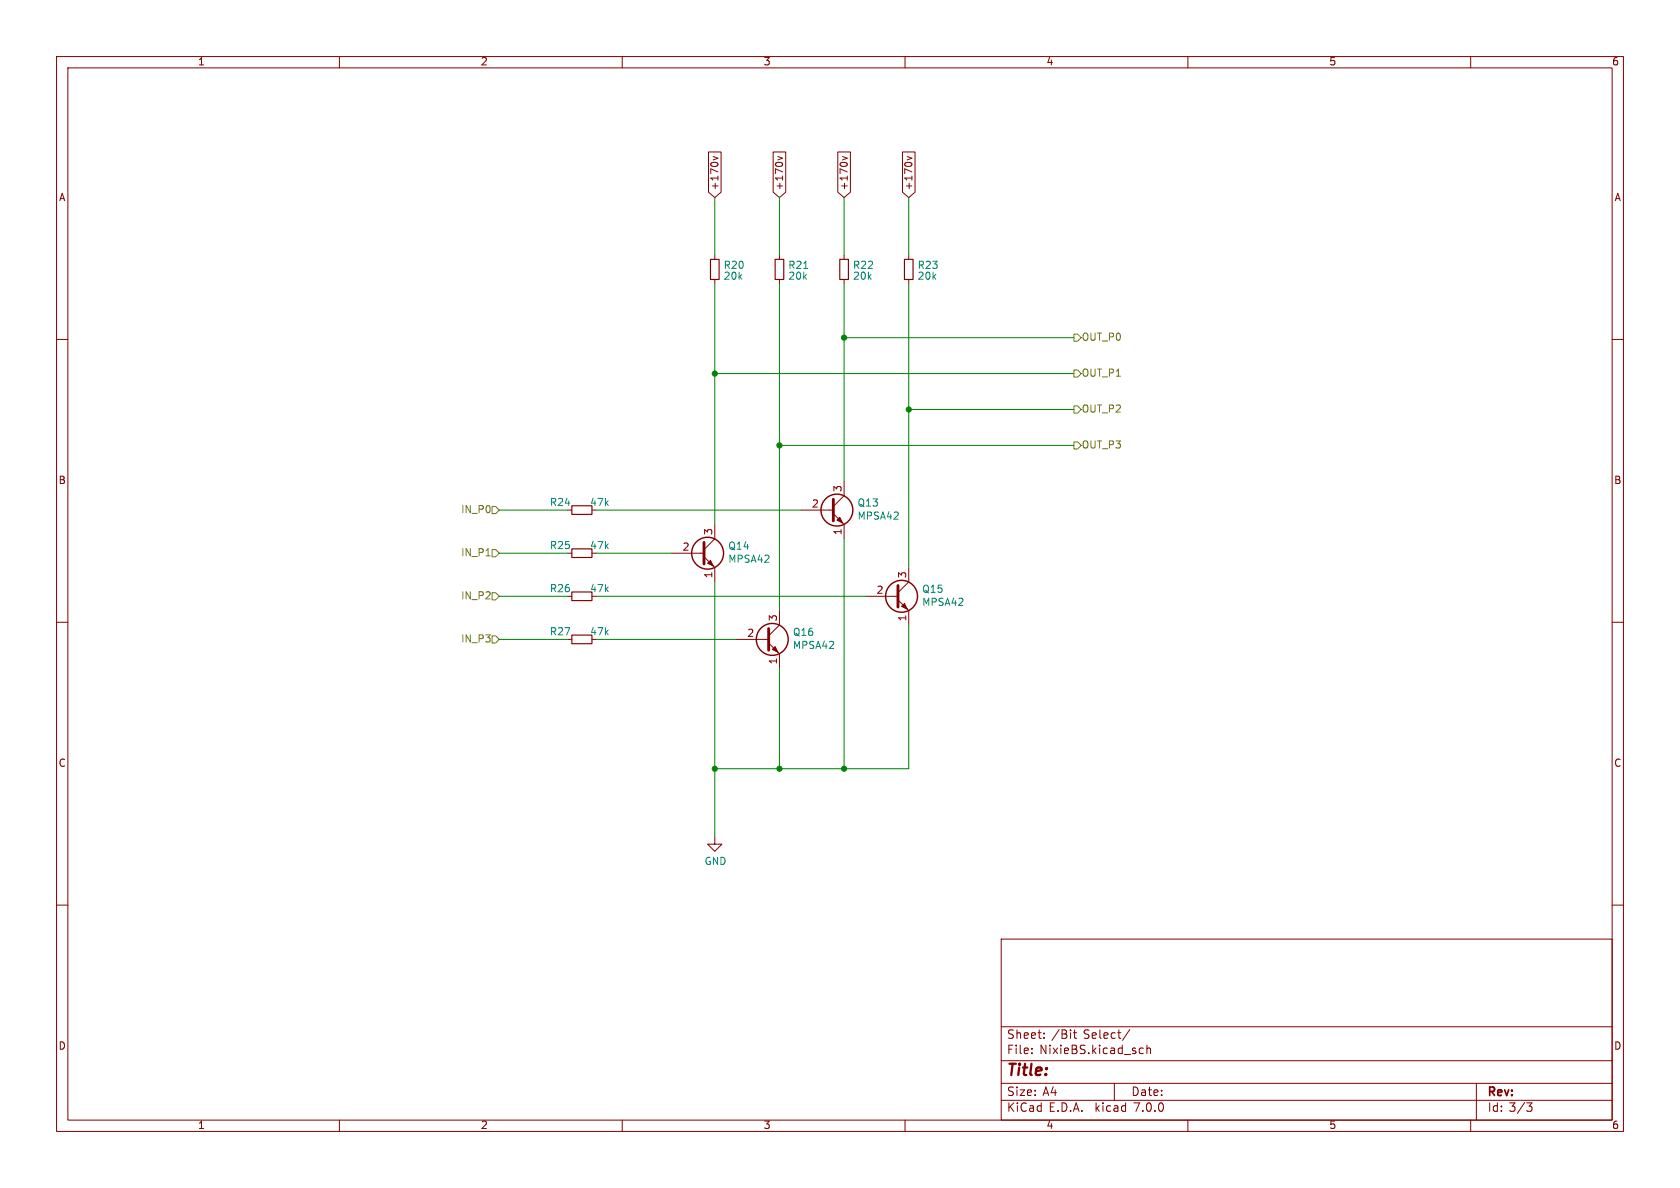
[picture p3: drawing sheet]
<svg xmlns="http://www.w3.org/2000/svg" width="297mm" height="210mm" viewBox="0 0 297 210" stroke-linecap="round" stroke-linejoin="round" font-family="sans-serif">
<path d="M0 0h297v210h-297z" fill="#fff" stroke="#fff" stroke-width=".18"/>
<g fill="none" stroke="#840000" stroke-width=".18">
<path d="M10 10h277v190h-277zM12 12h273v186h-273zM60 10v2M110 10v2M160 10v2M210 10v2M260 10v2M125.3 26.9h2.2v7.1l-1.1 .9-1.1-.9zM126.1 27.7l.8 .3-.8 .3M136.7 26.9h2.2v7.1l-1.1 .9-1.1-.9zM137.5 27.7l.9 .3-.9 .3M148.1 26.9h2.2v7.1l-1.1 .9-1.1-.9z"/>
<path d="M148.9 27.7l.9 .3-.9 .3M159.5 26.9h2.3v7.1l-1.1 .9-1.2-.9zM160.4 27.7l.8 .3-.8 .3M10 60h2M126.4 45.1v.7M126.4 49.4v.8M137.8 45.1v.7M137.8 49.4v.8M149.2 45.1v.7M149.2 49.4v.8M160.7 45.1v.7M160.7 49.4v.8"/>
<path d="M285 60h2M100.3 90.2h.8M100.3 97.8h.8M118.7 97.8h5.8M124.5 98.4l1.9 1.9v2.6M126.4 92.7v2.6l-1.9 1.9M141.6 90.2h5.7M147.3 90.8l1.9 1.9v2.6M149.2 85.1v2.5l-1.9 1.9M10 110h2M100.3 105.4h.8M100.3 113h.8"/>
<path d="M130.2 113h5.7M135.9 113.7l1.9 1.9v2.5M137.8 108v2.5l-1.9 1.9M153 105.4h5.7M158.7 106l2 2v2.5M160.7 100.3v2.6l-2 1.9M285 110h2M10 160h2M126.4 148v1.2h1.2l-1.2 1.3-1.3-1.3h1.3M285 160h2M177 166h108v32h-108zM60 198v2"/>
<path d="M110 198v2M160 198v2M177 194.5h108M177 191.5h108M177 187.5h108M177 181.5h108M182.4 186.1v.2M182.4 185.3v.2M184.6 183.4v.2M184.6 182.6v.2M189.8 182.6h.5M190 182.1v1.2l.3 .3"/>
<path d="M197 191.5v3M199.7 182l-1.3 1.9M201.5 186.2h.6M201.5 185.3h.6M202.8 185.4l.2-.1h.3l.1 1M202.8 184.8v1.5M210 198v2M260 198v2M261 191.5v6.5M269.9 195h.9l-.5 .5 .5 .2v.5l-.3 .3h-.4"/>
</g>
<path d="M125.6 45.8h1.5v3.6h-1.5zM137 45.8h1.6v3.6h-1.6zM148.5 45.8h1.5v3.6h-1.5zM159.9 45.8h1.5v3.6h-1.5zM101.1 97h3.5v1.6h-3.5zM101.1 89.4h3.5v1.5h-3.5zM101.1 112.3h3.5v1.5h-3.5zM101.1 104.6h3.5v1.6h-3.5z" fill="none" stroke="#840000" stroke-width=".2"/>
<path d="M124.5 95.9v3.8M147.3 88.3v3.8M135.9 111.1v3.8M158.7 103.5v3.8" fill="none" stroke="#840000" stroke-width=".51"/>
<g fill="#840000" stroke="#840000" stroke-width=".18">
<path d="M148 91.9l.5-.5 .5 1.1z"/>
<path d="M159.4 107.2l.5-.5 .5 1z"/>
<path d="M136.5 114.8l.5-.5 .5 1z"/>
<path d="M125.1 99.6l.5-.5 .5 1z"/>
</g>
<g fill="none" stroke="#840000" stroke-width=".25">
<circle cx="125.1" cy="97.8" r="2.82"/>
<circle cx="148" cy="90.2" r="2.82"/>
<circle cx="136.5" cy="113" r="2.82"/>
<circle cx="159.4" cy="105.4" r="2.82"/>
</g>
<path d="M189.9 59.1h.6l.6 .6-.6 .6h-.6zM189.9 78.1h.6l.6 .6-.6 .7h-.6zM189.9 71.8h.6l.6 .6-.6 .6h-.6zM189.9 65.4h.6l.6 .6-.6 .7h-.6zM85.9 98.3h.8M87 89.5h.6l.7 .7-.7 .6h-.6zM87 97.2h.6l.7 .6-.7 .6h-.6zM87 112.4h.6l.7 .6-.7 .7h-.6zM87 104.8h.6l.7 .6-.7 .6h-.6z" fill="none" stroke="#848400" stroke-width=".18"/>
<g fill="none" stroke="#008400" stroke-width=".18">
<path d="M126.4 34.9v10.2M137.8 34.9v10.2M149.2 34.9v10.2M160.7 34.9v10.2M126.4 50.2v42.5M137.8 50.2v57.8M149.2 50.2v34.9M149.2 59.7h40.7M160.7 50.2v50.1M126.4 66h63.5M137.8 78.7h52.1M160.7 72.4h29.2"/>
<path d="M88.3 90.2h12M88.3 97.8h12M105.4 90.2h36.2M105.4 97.8h13.3M149.2 95.3v40.6M88.3 113h12M88.3 105.4h12M105.4 113h24.8M105.4 105.4h47.6M126.4 102.9v45.1M137.8 118.1v17.8M160.7 110.5v25.4h-34.3"/>
</g>
<g fill="#008400" stroke="#008400" stroke-width=".18">
<circle cx="126.4" cy="135.9" r=".46"/>
<circle cx="137.8" cy="78.7" r=".46"/>
<circle cx="126.4" cy="66" r=".46"/>
<circle cx="137.8" cy="135.9" r=".46"/>
<circle cx="149.2" cy="135.9" r=".46"/>
<circle cx="160.7" cy="72.4" r=".46"/>
<circle cx="149.2" cy="59.7" r=".46"/>
</g>
<text font-size="2.8" fill="#840000" x="178" y="190.8">Title:</text>
<g font-size="2.1" fill="#840000">
<text x="178" y="183.9">Sheet:</text>
<text x="185.9" y="183.9">/Bit</text>
<text x="191.5" y="183.9">Select/</text>
<text x="178" y="186.6">File:</text>
<text x="183.8" y="186.6">NixieBS.kicad_sch</text>
<text x="178" y="196.8">KiCad</text>
<text x="178" y="194">Size:</text>
<text x="184.3" y="194">A4</text>
<text x="185.4" y="196.8">E.D.A.</text>
<text x="193.7" y="196.8">kicad</text>
<text x="200" y="194">Date:</text>
<text x="200.6" y="196.8">7.0.0</text>
<text x="263" y="194.2">Rev:</text>
<text x="263" y="196.8">Id: 3/3</text>
</g>
<g font-size="1.8" fill="#840000">
<text x="35" y="11.8">1</text>
<text x="85" y="11.8">2</text>
<text x="135" y="11.8">3</text>
<text x="185" y="11.8">4</text>
<text x="235" y="11.8">5</text>
<text x="285" y="11.8">6</text>
<text x="10.4" y="35.8">A</text>
<text x="127.3" y="33.7" transform="rotate(-90 127.3 33.7)">+170v</text>
<text x="138.7" y="33.7" transform="rotate(-90 138.7 33.7)">+170v</text>
<text x="150.1" y="33.7" transform="rotate(-90 150.1 33.7)">+170v</text>
<text x="161.6" y="33.7" transform="rotate(-90 161.6 33.7)">+170v</text>
<text x="285.4" y="35.8">A</text>
<text x="10.3" y="85.8">B</text>
<text x="143.5" y="89.9">2</text>
<text x="149" y="87" transform="rotate(-90 149 87)">3</text>
<text x="285.3" y="85.8">B</text>
<text x="126.1" y="94.6" transform="rotate(-90 126.1 94.6)">3</text>
<text x="149" y="94.6" transform="rotate(-90 149 94.6)">1</text>
<text x="120.6" y="97.5">2</text>
<text x="126.1" y="102.3" transform="rotate(-90 126.1 102.3)">1</text>
<text x="154.9" y="105.2">2</text>
<text x="160.4" y="102.3" transform="rotate(-90 160.4 102.3)">3</text>
<text x="132" y="112.8">2</text>
<text x="137.5" y="109.9" transform="rotate(-90 137.5 109.9)">3</text>
<text x="160.4" y="109.9" transform="rotate(-90 160.4 109.9)">1</text>
<text x="137.5" y="117.5" transform="rotate(-90 137.5 117.5)">1</text>
<text x="10.3" y="135.8">C</text>
<text x="285.3" y="135.8">C</text>
<text x="10.3" y="185.8">D</text>
<text x="285.3" y="185.8">D</text>
<text x="35" y="199.8">1</text>
<text x="85" y="199.8">2</text>
<text x="135" y="199.8">3</text>
<text x="185" y="199.8">4</text>
<text x="235" y="199.8">5</text>
<text x="285" y="199.8">6</text>
</g>
<g font-size="1.8" fill="#008484">
<text x="127.9" y="47.8">R20</text>
<text x="139.3" y="47.8">R21</text>
<text x="150.7" y="47.8">R22</text>
<text x="162.2" y="47.8">R23</text>
<text x="127.9" y="49.7">20k</text>
<text x="139.3" y="49.7">20k</text>
<text x="150.7" y="49.7">20k</text>
<text x="162.2" y="49.7">20k</text>
<text x="97.2" y="89.7">R24</text>
<text x="104.3" y="89.7">47k</text>
<text x="151.5" y="89.8">Q13</text>
<text x="151.5" y="92.1">MPSA42</text>
<text x="97.2" y="97.3">R25</text>
<text x="104.3" y="97.3">47k</text>
<text x="128.7" y="97.4">Q14</text>
<text x="128.7" y="99.8">MPSA42</text>
<text x="97.2" y="105">R26</text>
<text x="104.3" y="105">47k</text>
<text x="163" y="105.1">Q15</text>
<text x="163" y="107.4">MPSA42</text>
<text x="97.2" y="112.6">R27</text>
<text x="104.3" y="112.6">47k</text>
<text x="140.1" y="112.7">Q16</text>
<text x="140.1" y="115">MPSA42</text>
<text x="124.5" y="153.2">GND</text>
</g>
<g font-size="1.8" fill="#848400">
<text x="191.2" y="60.5">OUT_P0</text>
<text x="191.2" y="66.9">OUT_P1</text>
<text x="191.2" y="73.2">OUT_P2</text>
<text x="191.2" y="79.6">OUT_P3</text>
<text x="81.4" y="91">IN_P0</text>
<text x="81.4" y="98.6">IN_P1</text>
<text x="81.4" y="106.2">IN_P2</text>
<text x="81.4" y="113.9">IN_P3</text>
</g>
</svg>
